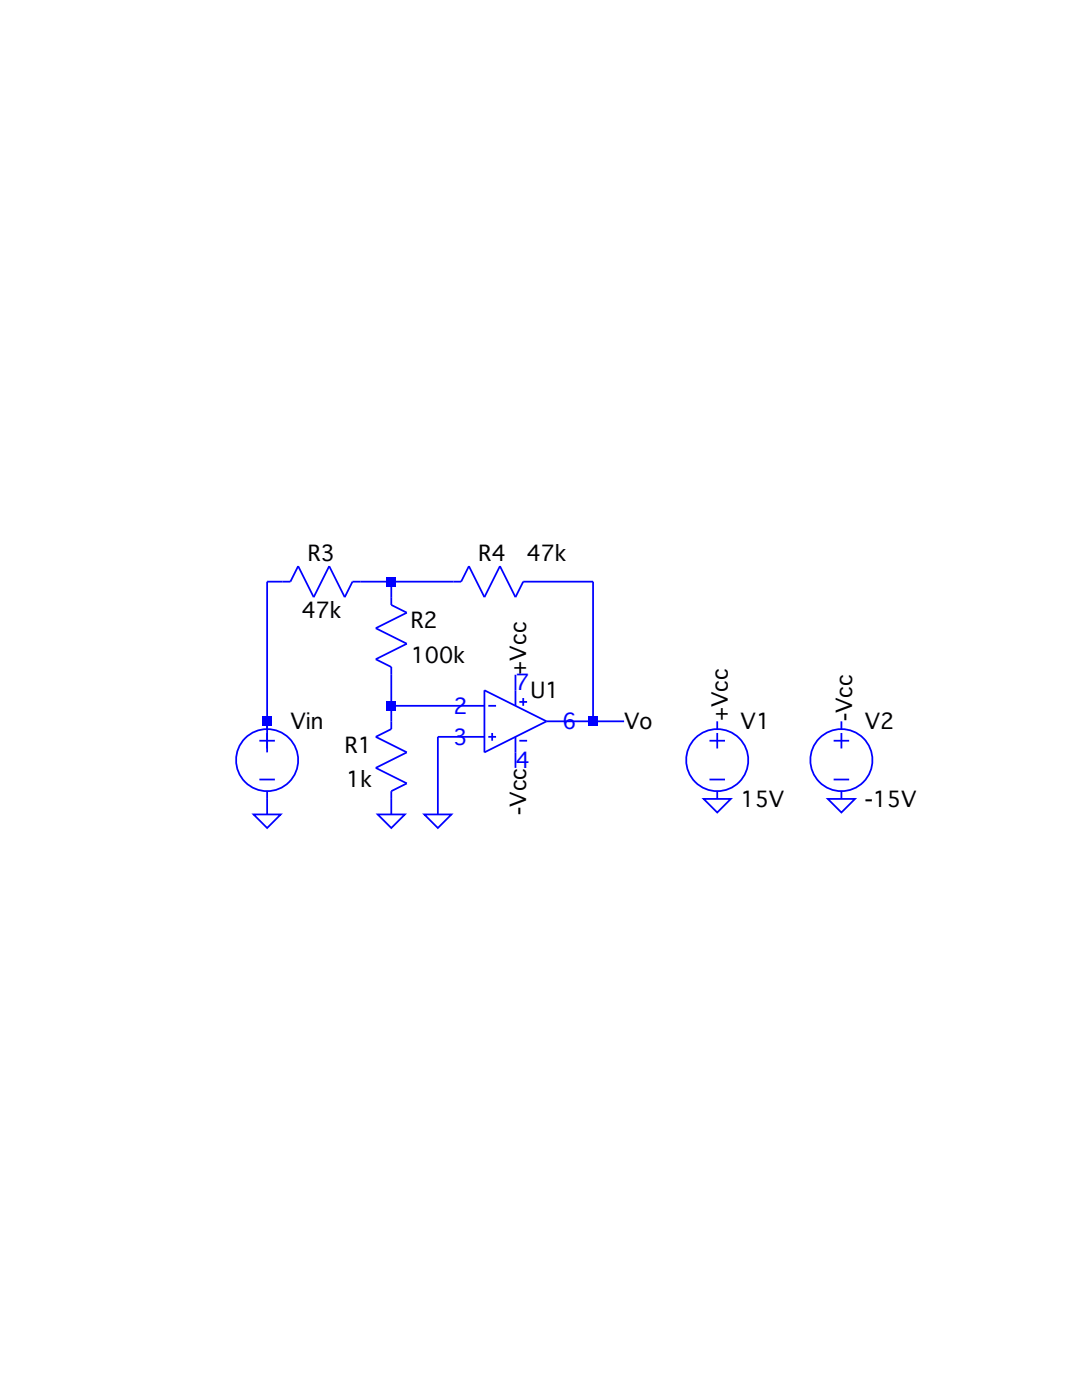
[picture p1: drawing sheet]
Version 4
SHEET 1 880 680
WIRE 64 192 48 192
WIRE 176 192 144 192
WIRE 240 192 176 192
WIRE 384 192 320 192
WIRE 176 208 176 192
WIRE 304 304 304 288
WIRE 176 320 176 288
WIRE 272 320 176 320
WIRE 48 336 48 192
WIRE 176 336 176 320
WIRE 384 336 384 192
WIRE 384 336 336 336
WIRE 416 336 384 336
WIRE 272 352 224 352
WIRE 48 368 48 336
WIRE 304 384 304 368
WIRE 48 432 48 416
WIRE 176 432 176 416
WIRE 224 432 224 352
FLAG 512 416 0
FLAG 640 416 0
FLAG 512 336 +Vcc
FLAG 640 336 -Vcc
FLAG 304 288 +Vcc
FLAG 304 384 -Vcc
FLAG 416 336 Vo
FLAG 224 432 0
FLAG 176 432 0
FLAG 48 432 0
SYMBOL OpAmps/UniversalOpAmp 304 336 R0
SYMATTR InstName U1
SYMBOL Voltage 512 320 R0
SYMATTR InstName V1
SYMATTR Value 15V
SYMBOL Voltage 640 320 R0
SYMATTR InstName V2
SYMATTR Value -15V
SYMBOL Res 336 176 R90
WINDOW 0 0 56 VBottom 2
WINDOW 3 -27 0 VTop 2
SYMATTR InstName R4
SYMATTR Value 47k
SYMBOL Res 160 176 R90
WINDOW 0 0 56 VBottom 2
WINDOW 3 32 56 VTop 2
SYMATTR InstName R3
SYMATTR Value 47k
SYMBOL Res 160 192 R0
SYMATTR InstName R2
SYMATTR Value 100k
SYMBOL Res 192 320 M0
SYMATTR InstName R1
SYMATTR Value 1k
SYMBOL Voltage 48 320 R0
WINDOW 3 24 38 Left 2
SYMATTR InstName Vin
SYMATTR Value 1
TEXT 304 376 Left 2 ;4
TEXT 304 296 Left 2 ;7
TEXT 352 336 Left 2 ;6
TEXT 240 320 Left 2 ;2
TEXT 240 352 Left 2 ;3
TEXT 392 440 Left 2 !.ac dec 100 1 1000000
